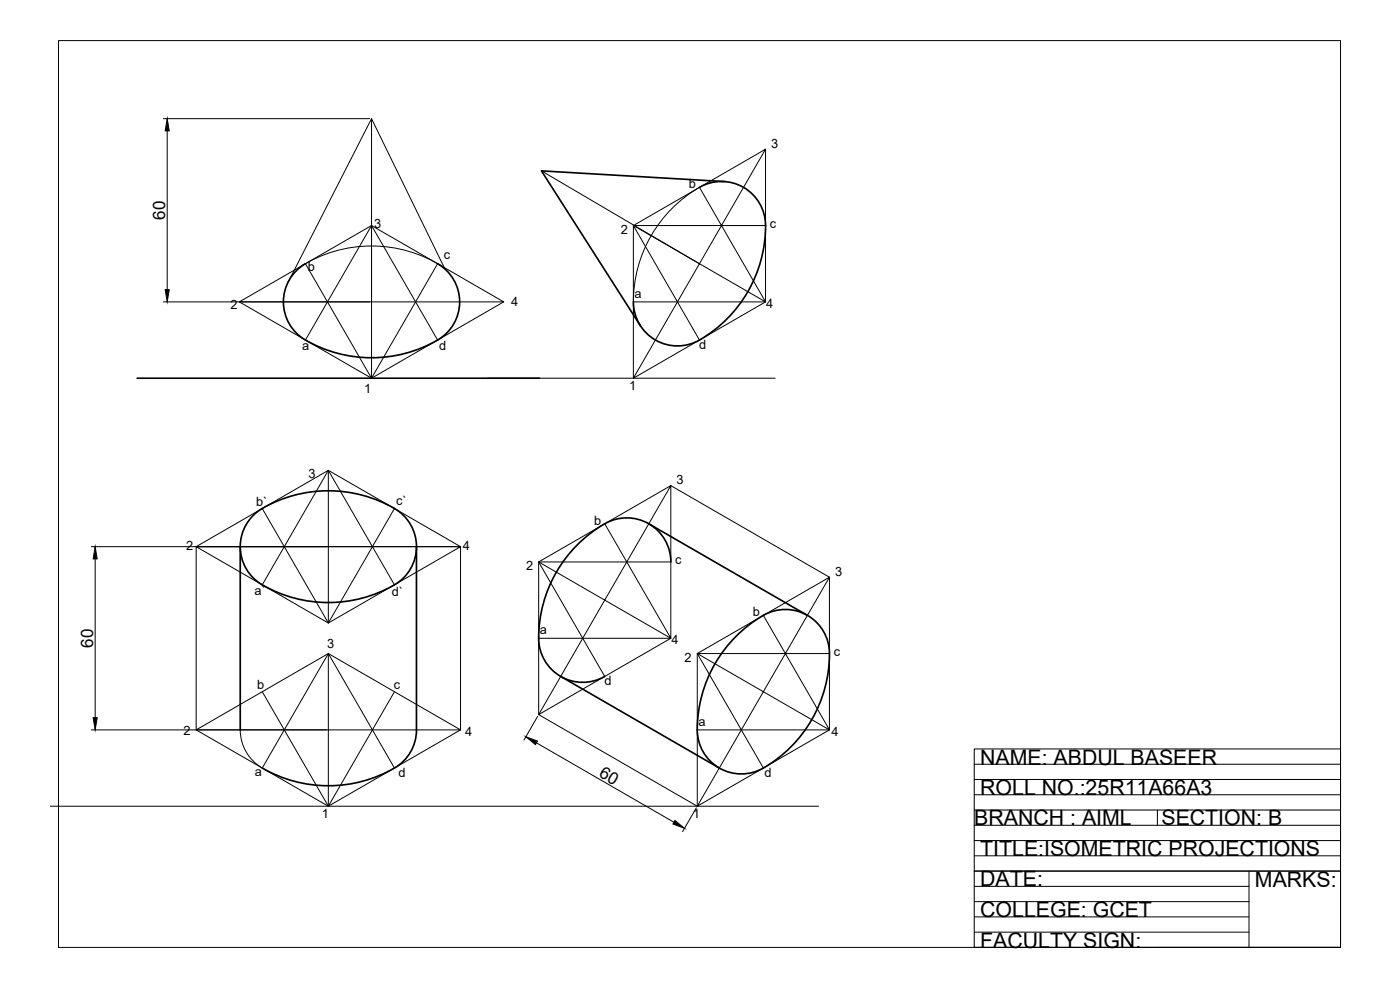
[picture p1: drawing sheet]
<svg xmlns="http://www.w3.org/2000/svg" width="420mm" height="297mm" viewBox="0 0 420 297" stroke-linecap="round" stroke-linejoin="round" font-family="sans-serif">
<!-- layer: 0 -->
<g fill="none" stroke="#000" stroke-width=".3">
<path d="M17.6 12.2h384.7v272.1h-384.7zM292.4 238.5h109.9M292.4 233.9h109.9M292.4 229.3h109.9M292.4 256.8h109.9M292.4 252.2h109.9M292.4 247.6h109.9M292.4 243h109.9M347.4 243v4.6M292.4 279.7h82.4M292.4 275.1h82.4M292.4 270.5h82.4"/>
<path d="M292.4 265.9h82.4M292.4 261.4h109.9M374.8 261.4v22.9M292.4 284.3h109.9h-109.9v-59.6h109.9v59.6h-54.9"/>
</g>
<!-- layer: Thick -->
<g fill="none" stroke="#000" stroke-width=".5">
<path d="M209.9 56.2a13.3 13.3 0 0 1 14.2 .6 13.3 13.3 0 0 1 5.6 13 39.2 39.2 0 0 1-21.9 33.2 13.2 13.2 0 0 1-17.7-12.4M217.5 54.5l-55-3.2 29.7 46.5M91.7 79.1a13.3 13.3 0 0 0-6.6 12.6 13.3 13.3 0 0 0 8.4 11.3 39.2 39.2 0 0 0 39.7-2.3 13.2 13.2 0 0 0-1.9-21.6M41.1 113.5h120.8M76 154.7a31.1 31.1 0 0 1 14.4-6.6 38.8 38.8 0 0 1 29.9 5.8 13.3 13.3 0 0 1-3.8 22.6 39.2 39.2 0 0 1-39.7-2.4 13.2 13.2 0 0 1-.8-19.4zM181.5 157.1a39.2 39.2 0 0 0-19.6 36.7 13.2 13.2 0 0 0 19.6 9.2M181.5 157.1a13.2 13.2 0 0 1 19.8 11.5M194.7 157.2l47.6 27.4M72.1 164v55M125 164v55a13.5 13.5 0 0 1-8.5 12.5 39.7 39.7 0 0 1-37.8-1.1M229.1 184.6a39.2 39.2 0 0 0-19.6 36.7 13.2 13.2 0 0 0 19.6 9.1M229.1 184.6a13.3 13.3 0 0 1 14.1 .6 13.3 13.3 0 0 1 5.7 13 39.7 39.7 0 0 1-19.8 32.2"/>
<path d="M168.3 203l47.6 27.4"/>
</g>
<!-- layer: Thin -->
<g fill="none" stroke="#000" stroke-width=".3">
<path d="M49 35.6h61.9M50.2 39.3v47.6M111.5 35.6v55M162.5 51.3l47.4 27.8M229.8 44.8l-39.7 68.7 39.7-22.9v-45.8l-39.7 22.9 39.7 22.9-19.9-34.4a39.6 39.6 0 0 0-19.8 34.4h39.7M91.7 79.1l19.8 34.4 19.8-34.4M111.5 67.7l39.7 22.9h-79.4M190.1 67.7v45.8M229.8 67.7h-39.7l19.8 34.3M49 90.6h61.9M71.8 90.6l39.7 22.9 39.7-22.9M71.8 90.6l39.7-22.9v45.8"/>
<path d="M90.1 80.1a39.7 39.7 0 0 1 42.8 0M133.5 80.7l-22-45.1-25.4 49.7M91.7 102l19.8-34.3 19.8 34.3M146.4 113.5h86.2M78.7 152.6l19.8 34.3 19.9-34.3M98.5 141.1v45.8M181.5 157.2l19.8 34.3-39.6-22.9 39.6-22.9v45.8l-39.6 22.9 39.6-68.7 47.6 27.5-39.6 68.7 39.6-22.9v-45.8l-39.6 22.9 39.6 22.9-19.8-34.4M27.4 164h70.6M28.6 167.7v47.6M58.9 164l39.6 22.9 39.7-22.9h-79.3v55l39.6 22.9 39.7-22.9M58.9 164l39.6-22.9 39.7 22.9zM78.7 175.5l19.8-34.4 19.9 34.4"/>
<path d="M138.2 164v55M161.7 168.6v45.8l47.6 27.5v-45.8M201.3 168.6h-39.6l19.8 34.4M98.5 196.1v45.8M161.7 191.5h39.6M248.9 196.1h-39.6l19.8 34.3M27.4 219h70.6M58.9 219l39.6-22.9 39.7 22.9zM72.1 219a13.3 13.3 0 0 0 6.6 11.4l19.8-34.3 19.9 34.3M78.7 207.5l19.8 34.4 19.9-34.4M161.4 214.9l-4.1 7.1M209.3 219h39.6"/>
<path d="M161 222.9l41.3 23.8M15.1 241.9h230.6M209 242.4l-4.2 7.1"/>
</g>
<path d="M50.2 35.6l.6 3.7h-1.2zM49.6 86.9h1.2l-.6 3.7zM28.6 164l.6 3.7h-1.3zM27.9 215.3h1.3l-.6 3.7zM157.8 221.1l3.5 1.3-.6 1zM202.6 246.2l2.8 2.3-3.5-1.3z" fill="#000" stroke="#000" stroke-width=".3"/>
<g font-size="6.4">
<text x="294.2" y="229.5">NAME: ABDUL BASEER</text>
<text x="294.2" y="238.5">ROLL NO.:25R11A66A3</text>
<text x="292.4" y="247.6">BRANCH : AIML</text>
<text x="348.6" y="247.6">SECTION: B</text>
<text x="294.2" y="256.8">TITLE:ISOMETRIC PROJECTIONS</text>
<text x="294.2" y="265.9">DATE:</text>
<text x="376.6" y="266.2">MARKS:</text>
<text x="294.2" y="275.1">COLLEGE: GCET</text>
<text x="294.2" y="284.5">FACULTY SIGN:</text>
</g>
<g font-size="5.1">
<text x="49.5" y="65.9" transform="rotate(-90 49.5 65.9)">60</text>
<text x="27.9" y="194.3" transform="rotate(-90 27.9 194.3)">60</text>
<text x="179.5" y="232.8" transform="rotate(30 179.5 232.8)">60</text>
</g>
<g font-size="3.8">
<text x="231.5" y="44.4">3</text>
<text x="206.7" y="56.5">b</text>
<text x="112.2" y="68.5">3</text>
<text x="186.3" y="70.2">2</text>
<text x="231" y="68.3">c</text>
<text x="133.2" y="77.8">c</text>
<text x="92.4" y="81.4">b</text>
<text x="190.4" y="89.4">a</text>
<text x="69.1" y="92.6">2</text>
<text x="153.4" y="91.8">4</text>
<text x="230" y="92.4">4</text>
<text x="90.7" y="104.9">a</text>
<text x="131.8" y="104.9">d</text>
<text x="209.8" y="104.6">d</text>
<text x="109.2" y="117.9">1</text>
<text x="188.8" y="117">1</text>
<text x="92.6" y="143.4">3</text>
<text x="203" y="145.3">3</text>
<text x="76.8" y="151.9">b`</text>
<text x="118.9" y="151.6">c`</text>
<text x="178.3" y="157.4">b</text>
<text x="55.9" y="165">2</text>
<text x="138.9" y="165">4</text>
<text x="157.9" y="171.1">2</text>
<text x="202.6" y="169.2">c</text>
<text x="250.7" y="172.8">3</text>
<text x="76.3" y="178.6">a`</text>
<text x="117.6" y="178.9">d`</text>
<text x="225.9" y="184.9">b</text>
<text x="162" y="190.4">a</text>
<text x="98.2" y="194.3">3</text>
<text x="201.5" y="193.3">4</text>
<text x="250.2" y="196.7">c</text>
<text x="205.5" y="198.6">2</text>
<text x="77.2" y="206.8">b</text>
<text x="118.2" y="206.8">c</text>
<text x="181.4" y="205.5">d</text>
<text x="55.1" y="220.5">2</text>
<text x="139.6" y="220.8">4</text>
<text x="209.6" y="217.8">a</text>
<text x="249.6" y="220.8">4</text>
<text x="76.5" y="232.7">a</text>
<text x="119.6" y="233">d</text>
<text x="229.4" y="233">d</text>
<text x="96.6" y="245.5">1</text>
<text x="208" y="245.5">1</text>
</g>
</svg>
